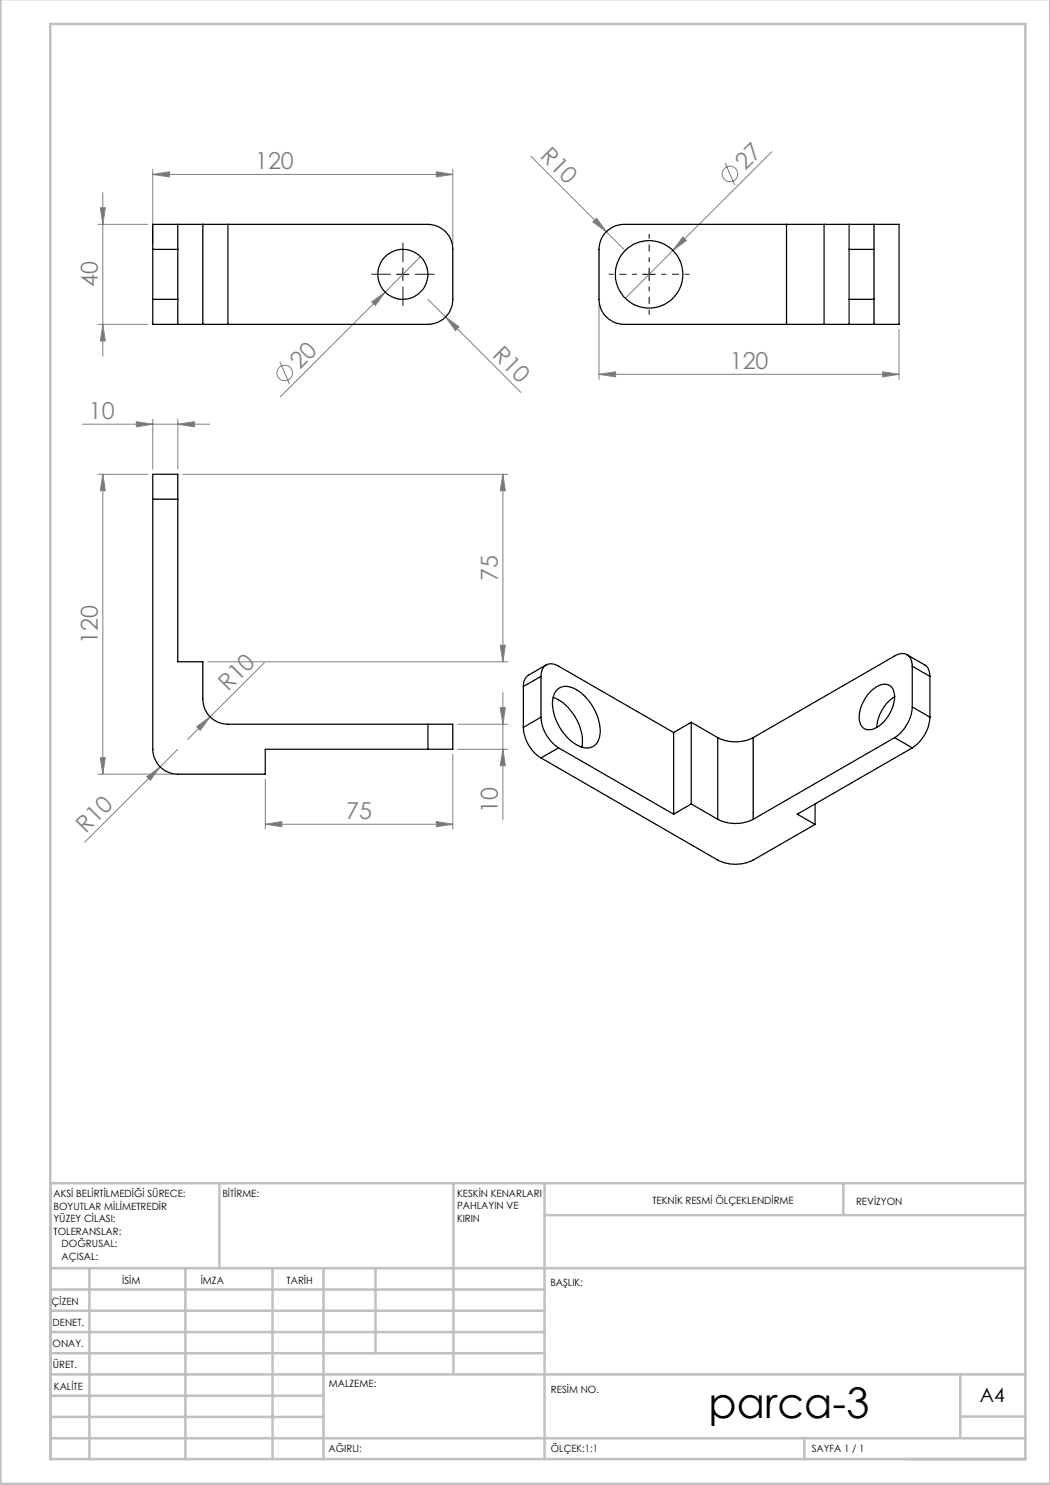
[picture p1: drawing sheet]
<svg xmlns="http://www.w3.org/2000/svg" width="210mm" height="297mm" viewBox="0 0 210 297" stroke-linecap="round" stroke-linejoin="round" font-family="sans-serif">
<g fill="none" stroke="#808080" stroke-width=".2">
<path d="M20.6 38.5v32.7M30.6 34.9l3.3-.5v1zM30.6 33.9v15M30.6 34.9h60M87.3 34.4l3.3 .5-3.3 .5zM90.6 33.9v15M106.2 31.3l15.1 15.1M145 32.6l1.9 4.4M154.3 30.4l-29.2 29.3M19.6 44.9h10M20.1 41.6h1l-.5 3.3zM77 58.4l-20.9 21"/>
<path d="M84.1 51.3l-7.1 7.1M85.6 59.9l3.5 3.5M118.6 44.4l.7-.8 2 2.8zM121.3 46.4l3.5 3.5M136.6 47.4l.7 .7-2.7 2zM19.6 64.9h10M20.6 64.9l.5 3.3h-1zM56 72.4l1.9 4.4M74.3 60.4l2.7-2-1.9 2.7zM89.1 63.4l2.7 2-.7 .7zM89.1 63.4l15.1 15.1M119.8 74.9l3.3-.5v1z"/>
<path d="M119.8 60.9v15M119.8 74.9h60M176.5 74.4l3.3 .5-3.3 .5zM179.8 65.9v10M16.5 84.8h25.4M19.6 94.9h10M20.6 94.9l.5 3.2h-1zM20.6 94.9v59.9M27.3 84.3l3.3 .5-3.3 .6zM30.6 83.9v9.9M35.6 84.8l3.3-.5v1.1zM35.6 83.9v9.9"/>
<path d="M36.6 94.9h65M100.6 94.9l.5 3.2h-1.1zM100.6 94.9v37.5M41.6 132.4h60M52.9 132.5l-10.9 10.9M100 129h1.1l-.5 3.4zM100.6 138.5v25.5M19.6 154.8h15M20.1 151.5h1l-.5 3.3zM29.4 155.4l2.6-2-1.9 2.7zM35.6 149.9l-18.7 18.5M39.3 145.3l2.7-1.9-2 2.7z"/>
<path d="M42 143.4l-4.5 4.5M53.1 155.9v9.9M90.6 150.8v15M91.6 144.8h10M91.6 149.9h10M100 141.5h1.1l-.5 3.3zM100.6 149.9l.5 3.2h-1.1zM53.1 164.8l3.3-.5v1zM53.1 164.8h37.5M87.3 164.3l3.3 .5-3.3 .5z"/>
<circle cx="146" cy="34.8" r="1.56"/>
<circle cx="56.9" cy="74.6" r="1.56"/>
</g>
<path d="M127.3 54.9h-5.5M129.8 52.4v-5.5M129.8 57.4v5.5M132.3 54.9h5.5" fill="none" stroke="#000" stroke-width=".2" stroke-dasharray="15.2 1.3 1.3 1.3" stroke-dashoffset="14.4"/>
<path d="M78.1 54.9h-3.8M80.6 52.4v-3.8M80.6 57.4v3.7M83.1 54.9h3.7" fill="none" stroke="#000" stroke-width=".2" stroke-dasharray="15.2 1.3 1.3 1.3"/>
<path d="M79.3 54.9h2.5M80.6 53.6v2.5M128.6 54.9h2.5M129.8 53.6v2.5" fill="none" stroke="#000" stroke-width=".2"/>
<g fill="none" stroke="#c0c0c0" stroke-width=".5">
<path d="M.1 -.1v296.9h209.9v-296.9M10.1 4.8h195v287h-195zM43.9 236.6v17M90.7 236.6v38.3M108.9 236.6v55.3M168.7 236.6v6.3M205.1 236.6h-195v55.3M10.1 253.6h195M10.1 257.9h98.8M17.9 253.6v38.3M37.1 253.6v38.3M54.5 253.6v38.3"/>
<path d="M64.7 253.6v38.3M75.1 253.6v17M108.9 243h96.2M10.1 270.6h98.8M10.1 266.4h98.8M10.1 262.1h98.8M10.1 279.1h54.6M10.1 274.9h195M192.1 274.8v12.7M10.1 287.7h195M10.1 283.4h54.6M160.9 287.5v4.3"/>
<path d="M192.1 283.3h13"/>
</g>
<g fill="#808080">
<path d="M118.6 44.4l.7-.8 2 2.8z"/>
<path d="M39.3 145.3l2.7-1.9-2 2.7z"/>
<path d="M136.6 47.4l.7 .7-2.7 2z"/>
<path d="M74.3 60.4l2.7-2-1.9 2.7z"/>
<path d="M29.4 155.4l2.6-2-1.9 2.7z"/>
<path d="M89.1 63.4l2.7 2-.7 .7z"/>
<path d="M87.3 164.3l3.3 .5-3.3 .5zM53.1 164.8l3.3-.5v1z"/>
<path d="M30.6 34.9l3.3-.5v1zM87.3 34.4l3.3 .5-3.3 .5zM27.3 84.3l3.3 .5-3.3 .6zM35.6 84.8l3.3-.5v1.1z"/>
<path d="M119.8 74.9l3.3-.5v1zM176.5 74.4l3.3 .5-3.3 .5z"/>
<path d="M20.1 41.6h1l-.5 3.3zM20.6 64.9l.5 3.3h-1zM20.6 94.9l.5 3.2h-1zM20.1 151.5h1l-.5 3.3zM100.6 94.9l.5 3.2h-1.1zM100 129h1.1l-.5 3.4zM100 141.5h1.1l-.5 3.3zM100.6 149.9l.5 3.2h-1.1z"/>
</g>
<g fill="none" stroke="#000" stroke-width=".25">
<path d="M30.6 59.9v5h10M30.6 49.9h5M30.6 59.9h5M30.6 49.9v10M35.6 44.9v5M35.6 59.9v5M35.6 49.9v10M40.6 44.9h-10v5M40.6 44.9h5M40.6 44.9v20M45.6 44.9h40a5 5 0 0 1 5 5v10a5 5 0 0 1-5 5h-40M45.6 44.9v20"/>
<path d="M157.3 44.9v20M164.8 44.9h5M164.8 44.9h-40a5.1 5.1 0 0 0-5 5v10a5.1 5.1 0 0 0 5 5h40M164.8 44.9v20M169.8 59.9v5M169.8 44.9v5M169.8 49.9h5M169.8 59.9h5M169.8 44.9h10v20h-10M169.8 49.9v10M174.8 59.9v5M174.8 44.9v5"/>
<path d="M174.8 49.9v10M40.6 64.9h5M164.8 64.9h5M30.6 99.8v50.1a5 5 0 0 0 5 4.9h17.5v-4.9h32.5M30.6 99.8v-4.9h5v4.9M30.6 99.8h5M35.6 99.8v32.6h5v7.4a5 5 0 0 0 5 5h40M104.7 137.3v8.2M108.2 135.3a2.1 2.1 0 0 1 2.4-2.5l1.1 .4 23 13.3M108.2 135.3v8.1M108.2 135.3l-3.5 2M109.2 133l-3.8 2.2-.5 .9-.2 1.2"/>
<path d="M110.6 139.5a9.8 9.8 0 0 1 5.8 9.9M111.4 138a3 3 0 0 1 3.9-.1 10.2 10.2 0 0 1 4.7 9.1 2.73 2.73 0 0 1-4.3 2.2 10.2 10.2 0 0 1-5.1-9.3l.3-1.3zM174 138.5a3.8 3.8 0 0 1 3.6-1.6 2.8 2.8 0 0 1 1.2 3.4 7.4 7.4 0 0 1-4.5 5.6 2.02 2.02 0 0 1-2.5-2.3 7.7 7.7 0 0 1 2.2-5.1zM178.9 139.3a7.9 7.9 0 0 0-3.5 6.2M181.4 130.9l3.8 2.3 .6 .9 .2 1.2M182.5 133.2a2.13 2.13 0 0 0-2.4-2.5l-1.2 .5-28.3 16.3M182.5 133.2v8.2M182.5 133.2l3.5 2.1M186 135.3v8.1M85.6 144.8h5v5.1h-5M85.6 144.8v5.1M104.7 145.5a7.6 7.6 0 0 0 3.5 6.1"/>
<path d="M108.2 151.6l35.3 20.4a7.8 7.8 0 0 0 7.1 0l12.4-7.1M108.2 143.4a7.8 7.8 0 0 0 3.5 6.2M108.2 143.4l-3.5 2.1M111.7 149.6l-3.5 2M111.7 149.6l23 13.2M134.7 146.5v16.3M138.3 144.5v16.3M138.3 144.5l5.2 3M138.3 144.5l-3.6 2M143.5 147.5a7.8 7.8 0 0 0 7.1 0M143.5 147.5v16.4M150.6 147.5v16.4"/>
<path d="M178.9 147.5l-28.3 16.4M178.9 147.5l3.6 2.1M182.5 141.4a8 8 0 0 1-3.6 6.1M182.5 149.6l-23 13.2 3.5 2.1M182.5 141.4l3.5 2M186 143.4a7.8 7.8 0 0 1-3.5 6.2M138.3 160.8l-3.6 2M138.3 160.8l5.2 3.1M143.5 163.9a7.8 7.8 0 0 0 7.1 0M163 160.8v4.1"/>
<circle cx="80.6" cy="54.9" r="5"/>
<circle cx="129.8" cy="54.9" r="6.8"/>
</g>
<text font-size="8.5" x="141.7" y="283.5">parca-3</text>
<g font-size="4.7" fill="#808080">
<text x="51" y="33.8">120</text>
<text x="107.8" y="31.4" transform="rotate(45 107.8 31.4)">R10</text>
<text x="149" y="34.2" transform="rotate(-45 149 34.2)">27</text>
<text x="19.6" y="57.4" transform="rotate(-90 19.6 57.4)">40</text>
<text x="98.3" y="71.2" transform="rotate(45 98.3 71.2)">R10</text>
<text x="60" y="74" transform="rotate(-45 60 74)">20</text>
<text x="146" y="73.8">120</text>
<text x="17.8" y="83.8">10</text>
<text x="99.6" y="116.2" transform="rotate(-90 99.6 116.2)">75</text>
<text x="19.6" y="128.7" transform="rotate(-90 19.6 128.7)">120</text>
<text x="45.6" y="138.4" transform="rotate(-45 45.6 138.4)">R10</text>
<text x="17.2" y="166.8" transform="rotate(-45 17.2 166.8)">R10</text>
<text x="69.2" y="163.8">75</text>
<text x="99.6" y="162.6" transform="rotate(-90 99.6 162.6)">10</text>
</g>
<text font-size="3.9" x="196" y="280.4">A4</text>
<g font-size="2">
<text x="10.7" y="239.5">AKSİ BELİRTİLMEDİĞİ SÜRECE:</text>
<text x="44.5" y="239.5">BİTİRME:</text>
<text x="91.4" y="239.4">KESKİN KENARLARI</text>
<text x="10.7" y="242">BOYUTLAR MİLİMETREDİR</text>
<text x="10.7" y="244.5">YÜZEY CİLASI:</text>
<text x="91.4" y="241.9">PAHLAYIN VE</text>
<text x="91.4" y="244.4">KIRIN</text>
<text x="130.5" y="240.8">TEKNİK RESMİ ÖLÇEKLENDİRME</text>
<text x="171.2" y="241">REVİZYON</text>
<text x="10.7" y="247">TOLERANSLAR:</text>
<text x="12.3" y="249.5">DOĞRUSAL:</text>
<text x="12.3" y="252">AÇISAL:</text>
<text x="24.4" y="256.9">İSİM</text>
<text x="40.1" y="256.8">İMZA</text>
<text x="57.3" y="256.8">TARİH</text>
<text x="110.1" y="257.1">BAŞLIK:</text>
<text x="10.3" y="260.9">ÇİZEN</text>
<text x="10.5" y="269.3">ONAY.</text>
<text x="10.5" y="265.2">DENET.</text>
<text x="10.6" y="273.6">ÜRET.</text>
<text x="10.8" y="278">KALİTE</text>
<text x="65.8" y="277.4">MALZEME:</text>
<text x="110.2" y="278.5">RESİM NO.</text>
<text x="65.7" y="290.4">AĞIRLI:</text>
<text x="110.2" y="290.5">ÖLÇEK:1:1</text>
<text x="162.4" y="290.4">SAYFA 1 / 1</text>
</g>
</svg>
